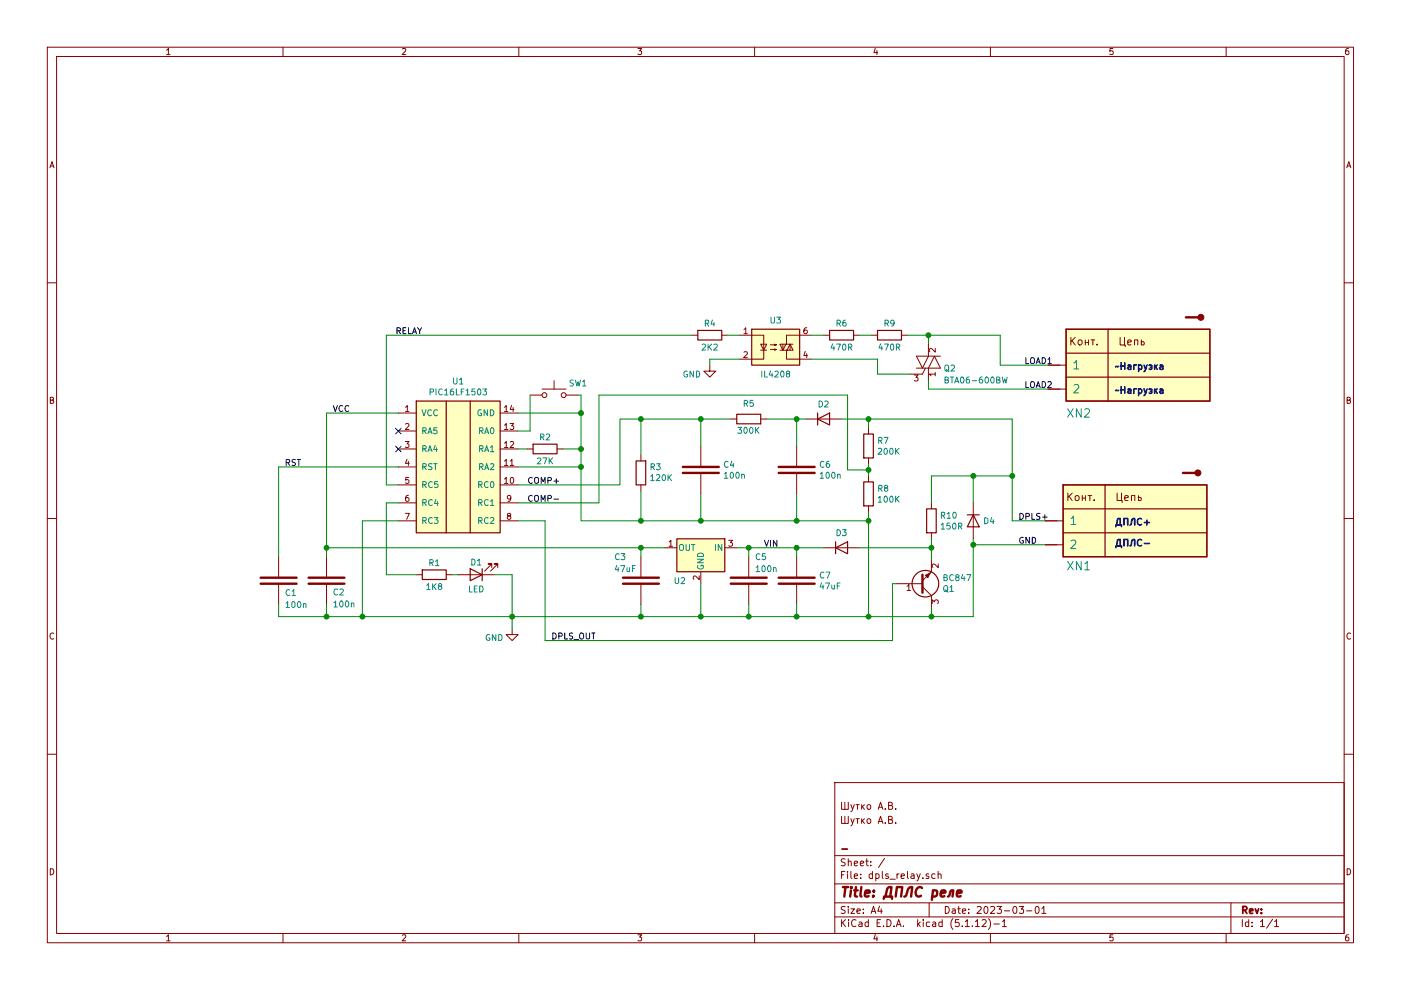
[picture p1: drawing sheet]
EESchema Schematic File Version 4
EELAYER 30 0
EELAYER END
$Descr A4 11693 8268
encoding utf-8
Sheet 1 1
Title "ДПЛС реле"
Date "2023-03-01"
Rev ""
Comp "-"
Comment1 ""
Comment2 "Шутко А.В."
Comment3 "Шутко А.В."
Comment4 ""
$EndDescr
$Comp
L MCU_Microchip_PIC16:PIC16LF1503 U1
U 1 1
P 3825 3950
F 0 "U1" H 3825 4717 50  0000 C CNN
F 1 "PIC16LF1503" H 3825 4626 50  0000 C CNN
F 2 "Package_SO:SO-14_3.9x8.65mm_P1.27mm" H 3875 3250 50  0001 C CIN
F 3 "https://static.chipdip.ru/lib/968/DOC003968788.pdf" H 3925 3800 50  0001 C CNN
	1    3825 3950
	1    0    0    -1  
$EndComp
$Comp
L pcb_mainboard-rescue:C_CAP-Capacitors-pcb_mainboard-rescue C2
U 1 1
P 2725 4850
F 0 "C2" V 2625 4800 50  0000 R CNN
F 1 "100n" V 2525 4800 50  0000 R CNN
F 2 "Capacitor_SMD:C_0805_2012Metric" H 2725 4850 50  0001 C CNN
F 3 "" H 2725 4850 50  0001 C CNN
	1    2725 4850
	0    -1   -1   0   
$EndComp
$Comp
L pcb_mainboard-rescue:C_CAP-Capacitors-pcb_mainboard-rescue C1
U 1 1
P 2325 4850
F 0 "C1" V 2425 4900 50  0000 L CNN
F 1 "100n" V 2525 4900 50  0000 L CNN
F 2 "Capacitor_SMD:C_0805_2012Metric" H 2325 4850 50  0001 C CNN
F 3 "" H 2325 4850 50  0001 C CNN
	1    2325 4850
	0    1    1    0   
$EndComp
$Comp
L pcb_mainboard-rescue:C_CAP-Capacitors-pcb_mainboard-rescue C4
U 1 1
P 5850 3925
F 0 "C4" V 5804 4110 50  0000 L CNN
F 1 "100n" V 5895 4110 50  0000 L CNN
F 2 "Capacitor_SMD:C_0805_2012Metric" H 5850 3925 50  0001 C CNN
F 3 "" H 5850 3925 50  0001 C CNN
	1    5850 3925
	0    1    1    0   
$EndComp
$Comp
L pcb_mainboard-rescue:C_CAP-Capacitors-pcb_mainboard-rescue C6
U 1 1
P 6650 3925
F 0 "C6" V 6604 4110 50  0000 L CNN
F 1 "100n" V 6695 4110 50  0000 L CNN
F 2 "Capacitor_SMD:C_0805_2012Metric" H 6650 3925 50  0001 C CNN
F 3 "" H 6650 3925 50  0001 C CNN
	1    6650 3925
	0    1    1    0   
$EndComp
$Comp
L Device:R R1
U 1 1
P 3625 4800
F 0 "R1" V 3525 4800 50  0000 C CNN
F 1 "1K8" V 3725 4800 50  0000 C CNN
F 2 "Resistor_SMD:R_0805_2012Metric" V 3555 4800 50  0001 C CNN
F 3 "~" H 3625 4800 50  0001 C CNN
	1    3625 4800
	0    1    1    0   
$EndComp
$Comp
L Device:R R2
U 1 1
P 4550 3750
F 0 "R2" V 4450 3750 50  0000 C CNN
F 1 "27K" V 4650 3750 50  0000 C CNN
F 2 "Resistor_SMD:R_0805_2012Metric" V 4480 3750 50  0001 C CNN
F 3 "~" H 4550 3750 50  0001 C CNN
	1    4550 3750
	0    1    1    0   
$EndComp
$Comp
L Device:R R4
U 1 1
P 5925 2800
F 0 "R4" V 5825 2800 50  0000 C CNN
F 1 "2K2" V 6025 2800 50  0000 C CNN
F 2 "Resistor_SMD:R_0805_2012Metric" V 5855 2800 50  0001 C CNN
F 3 "~" H 5925 2800 50  0001 C CNN
	1    5925 2800
	0    1    1    0   
$EndComp
$Comp
L Device:R R6
U 1 1
P 7025 2800
F 0 "R6" V 6925 2800 50  0000 C CNN
F 1 "470R" V 7125 2800 50  0000 C CNN
F 2 "Resistor_SMD:R_1206_3216Metric" V 6955 2800 50  0001 C CNN
F 3 "~" H 7025 2800 50  0001 C CNN
	1    7025 2800
	0    1    1    0   
$EndComp
$Comp
L Device:R R9
U 1 1
P 7425 2800
F 0 "R9" V 7325 2800 50  0000 C CNN
F 1 "470R" V 7525 2800 50  0000 C CNN
F 2 "Resistor_SMD:R_1206_3216Metric" V 7355 2800 50  0001 C CNN
F 3 "~" H 7425 2800 50  0001 C CNN
	1    7425 2800
	0    1    1    0   
$EndComp
$Comp
L Device:R R3
U 1 1
P 5350 3950
F 0 "R3" H 5280 3904 50  0000 R CNN
F 1 "120K" H 5280 3995 50  0000 R CNN
F 2 "Resistor_SMD:R_0805_2012Metric" V 5280 3950 50  0001 C CNN
F 3 "~" H 5350 3950 50  0001 C CNN
	1    5350 3950
	-1   0    0    1   
$EndComp
$Comp
L Device:R R5
U 1 1
P 6250 3500
F 0 "R5" V 6375 3500 50  0000 C CNN
F 1 "300K" V 6150 3500 50  0000 C CNN
F 2 "Resistor_SMD:R_0805_2012Metric" V 6180 3500 50  0001 C CNN
F 3 "~" H 6250 3500 50  0001 C CNN
	1    6250 3500
	0    -1   -1   0   
$EndComp
$Comp
L Device:R R7
U 1 1
P 7250 3725
F 0 "R7" H 7320 3771 50  0000 L CNN
F 1 "200K" H 7320 3680 50  0000 L CNN
F 2 "Resistor_SMD:R_0805_2012Metric" V 7180 3725 50  0001 C CNN
F 3 "~" H 7250 3725 50  0001 C CNN
	1    7250 3725
	1    0    0    -1  
$EndComp
$Comp
L Device:R R8
U 1 1
P 7250 4125
F 0 "R8" H 7320 4171 50  0000 L CNN
F 1 "100K" H 7320 4080 50  0000 L CNN
F 2 "Resistor_SMD:R_0805_2012Metric" V 7180 4125 50  0001 C CNN
F 3 "~" H 7250 4125 50  0001 C CNN
	1    7250 4125
	1    0    0    -1  
$EndComp
$Comp
L Device:R R10
U 1 1
P 7775 4350
F 0 "R10" H 7845 4396 50  0000 L CNN
F 1 "150R" H 7845 4305 50  0000 L CNN
F 2 "Resistor_SMD:R_0805_2012Metric" V 7705 4350 50  0001 C CNN
F 3 "~" H 7775 4350 50  0001 C CNN
	1    7775 4350
	1    0    0    -1  
$EndComp
$Comp
L Device:LED D1
U 1 1
P 3975 4800
F 0 "D1" H 3975 4700 50  0000 C CNN
F 1 "LED" H 3975 4925 50  0000 C CNN
F 2 "LED_SMD:LED_0805_2012Metric" H 3975 4800 50  0001 C CNN
F 3 "~" H 3975 4800 50  0001 C CNN
	1    3975 4800
	-1   0    0    1   
$EndComp
$Comp
L Device:D D4
U 1 1
P 8125 4350
F 0 "D4" V 8125 4430 50  0000 L CNN
F 1 "PMEG4010BEA" V 8170 4430 50  0001 L CNN
F 2 "Diode_SMD:D_SOD-323" H 8125 4350 50  0001 C CNN
F 3 "~" H 8125 4350 50  0001 C CNN
	1    8125 4350
	0    1    1    0   
$EndComp
$Comp
L Relay_SolidState:MOC3020M U3
U 1 1
P 6475 2900
F 0 "U3" H 6475 3125 50  0000 C CNN
F 1 "IL4208" H 6475 2675 50  0000 C CNN
F 2 "Package_DIP:DIP-6_W7.62mm" H 6275 2700 50  0001 L CIN
F 3 "https://www.onsemi.com/pub/Collateral/MOC3023M-D.PDF" H 6475 2900 50  0001 L CNN
	1    6475 2900
	1    0    0    -1  
$EndComp
$Comp
L Triac_Thyristor:BTA16-600BW Q2
U 1 1
P 7750 3025
F 0 "Q2" H 7875 2975 50  0000 L CNN
F 1 "BTA06-600BW" H 7875 2875 50  0000 L CNN
F 2 "Package_TO_SOT_THT:TO-220-3_Vertical" H 7950 2950 50  0001 L CIN
F 3 "https://www.st.com/resource/en/datasheet/bta16.pdf" H 7750 3025 50  0001 L CNN
	1    7750 3025
	1    0    0    -1  
$EndComp
$Comp
L pcb_mainboard-rescue:HEAD_2PIN XN2
U 1 1
P 9450 3250
F 0 "XN2" H 8900 3050 70  0000 L CNN
F 1 "HEAD_2PIN" H 10130 3452 70  0001 L CNN
F 2 "buk_library:KLS2-102" H 9450 3350 70  0001 C CNN
F 3 "" H 9450 3350 70  0001 C CNN
	1    9450 3250
	1    0    0    -1  
$EndComp
$Comp
L pcb_mainboard-rescue:HEAD_2PIN XN1
U 1 1
P 9425 4550
F 0 "XN1" H 8900 4375 70  0000 L CNN
F 1 "HEAD_2PIN" H 9350 4400 70  0001 L CNN
F 2 "buk_library:KLS2-102" H 9425 4650 70  0001 C CNN
F 3 "" H 9425 4650 70  0001 C CNN
	1    9425 4550
	1    0    0    -1  
$EndComp
Wire Wire Line
	7750 3175 7750 3250
Wire Wire Line
	7750 3250 8750 3250
Wire Wire Line
	8750 3050 8350 3050
Wire Wire Line
	8350 3050 8350 2800
Wire Wire Line
	7750 2800 7750 2875
Wire Wire Line
	7175 2800 7275 2800
Wire Wire Line
	7575 2800 7750 2800
Connection ~ 7750 2800
Wire Wire Line
	7750 2800 8350 2800
Wire Wire Line
	6775 2800 6875 2800
Wire Wire Line
	6775 3000 7325 3000
Wire Wire Line
	7325 3000 7325 3125
Wire Wire Line
	7325 3125 7600 3125
Wire Wire Line
	7775 4500 7775 4575
Wire Wire Line
	7775 4200 7775 3975
Wire Wire Line
	8125 3975 8125 4200
Wire Wire Line
	8125 4500 8125 4550
Wire Wire Line
	8125 5150 7775 5150
Wire Wire Line
	7775 5150 7775 5075
Wire Wire Line
	8725 4550 8125 4550
Connection ~ 8125 4550
Wire Wire Line
	8125 4550 8125 5150
Wire Wire Line
	8725 4350 8450 4350
Wire Wire Line
	8450 4350 8450 3975
Wire Wire Line
	7175 4575 7775 4575
Connection ~ 7775 4575
Wire Wire Line
	7775 4575 7775 4675
Connection ~ 5850 5150
Wire Wire Line
	5350 5150 5350 5050
Wire Wire Line
	5850 5150 5350 5150
Connection ~ 6250 5150
Wire Wire Line
	5850 5150 5850 4875
Wire Wire Line
	6250 5150 5850 5150
Connection ~ 6650 5150
Wire Wire Line
	6250 5150 6250 5050
Wire Wire Line
	6650 5150 6250 5150
Wire Wire Line
	6650 5150 6650 5050
Wire Wire Line
	7775 5150 7250 5150
Wire Wire Line
	6650 4575 6875 4575
Connection ~ 6650 4575
Wire Wire Line
	6250 4575 6650 4575
Wire Wire Line
	6650 4650 6650 4575
Connection ~ 6250 4575
Wire Wire Line
	6250 4650 6250 4575
Wire Wire Line
	6150 4575 6250 4575
Wire Wire Line
	5350 4575 5350 4650
Wire Wire Line
	5550 4575 5350 4575
$Comp
L Regulator_Linear:L78L05_SOT89 U2
U 1 1
P 5850 4575
F 0 "U2" H 6025 4300 50  0000 C CNN
F 1 "L78L05" H 5875 4700 50  0001 C CNN
F 2 "Package_TO_SOT_SMD:SOT-89-3" H 5950 4775 50  0001 C CIN
F 3 "http://www.st.com/content/ccc/resource/technical/document/datasheet/15/55/e5/aa/23/5b/43/fd/CD00000446.pdf/files/CD00000446.pdf/jcr:content/translations/en.CD00000446.pdf" H 6050 4575 50  0001 C CNN
	1    5850 4575
	-1   0    0    -1  
$EndComp
$Comp
L Device:D D3
U 1 1
P 7025 4575
F 0 "D3" H 7025 4700 50  0000 C CNN
F 1 "PMEG4010BEA" H 7025 4475 50  0001 C CNN
F 2 "Diode_SMD:D_SOD-323" H 7025 4575 50  0001 C CNN
F 3 "~" H 7025 4575 50  0001 C CNN
	1    7025 4575
	1    0    0    -1  
$EndComp
$Comp
L pcb_mainboard-rescue:C_CAP-Capacitors-pcb_mainboard-rescue C5
U 1 1
P 6250 4850
F 0 "C5" V 6050 4900 50  0000 L CNN
F 1 "100n" V 6150 4900 50  0000 L CNN
F 2 "Capacitor_SMD:C_0805_2012Metric" H 6250 4850 50  0001 C CNN
F 3 "" H 6250 4850 50  0001 C CNN
	1    6250 4850
	0    1    1    0   
$EndComp
$Comp
L pcb_mainboard-rescue:C_CAP-Capacitors-pcb_mainboard-rescue C3
U 1 1
P 5350 4850
F 0 "C3" V 5150 4625 50  0000 L CNN
F 1 "47uF" V 5250 4625 50  0000 L CNN
F 2 "Capacitor_SMD:C_1812_4532Metric" H 5350 4850 50  0001 C CNN
F 3 "" H 5350 4850 50  0001 C CNN
	1    5350 4850
	0    1    1    0   
$EndComp
$Comp
L pcb_mainboard-rescue:C_CAP-Capacitors-pcb_mainboard-rescue C7
U 1 1
P 6650 4850
F 0 "C7" V 6604 5035 50  0000 L CNN
F 1 "47uF" V 6695 5035 50  0000 L CNN
F 2 "Capacitor_SMD:C_1812_4532Metric" H 6650 4850 50  0001 C CNN
F 3 "" H 6650 4850 50  0001 C CNN
	1    6650 4850
	0    1    1    0   
$EndComp
Connection ~ 7775 5150
Wire Wire Line
	7250 3875 7250 3925
Wire Wire Line
	7250 4275 7250 4350
Wire Wire Line
	7250 5150 6650 5150
$Comp
L Device:D D2
U 1 1
P 6875 3500
F 0 "D2" H 6875 3625 50  0000 C CNN
F 1 "PMEG4010BEA" H 6875 3375 50  0001 C CNN
F 2 "Diode_SMD:D_SOD-323" H 6875 3500 50  0001 C CNN
F 3 "~" H 6875 3500 50  0001 C CNN
	1    6875 3500
	1    0    0    -1  
$EndComp
Wire Wire Line
	7025 3500 7250 3500
Wire Wire Line
	7250 3500 7250 3575
Wire Wire Line
	6725 3500 6650 3500
Wire Wire Line
	6650 3500 6650 3725
Wire Wire Line
	7250 4350 6650 4350
Wire Wire Line
	6650 4350 6650 4125
Connection ~ 7250 4350
Wire Wire Line
	6400 3500 6650 3500
Connection ~ 6650 3500
Wire Wire Line
	6100 3500 5850 3500
Wire Wire Line
	5850 4125 5850 4350
Wire Wire Line
	5850 4350 6650 4350
Connection ~ 6650 4350
Wire Wire Line
	5350 4100 5350 4350
Wire Wire Line
	5350 4350 5850 4350
Connection ~ 5850 4350
Wire Wire Line
	5850 3500 5350 3500
Wire Wire Line
	5350 3500 5350 3800
Connection ~ 5850 3500
Wire Wire Line
	5850 3500 5850 3725
Connection ~ 7250 5150
Wire Wire Line
	7475 4875 7450 4875
Wire Wire Line
	7450 4875 7450 5350
Wire Wire Line
	6175 2800 6075 2800
Wire Wire Line
	4400 3750 4325 3750
Wire Wire Line
	4325 3900 4850 3900
Wire Wire Line
	4850 3900 4850 3750
Wire Wire Line
	4850 3750 4700 3750
Wire Wire Line
	4325 4350 4550 4350
Wire Wire Line
	4550 5350 7450 5350
Wire Wire Line
	7250 3925 7075 3925
Wire Wire Line
	7075 3925 7075 3300
Wire Wire Line
	7075 3300 5000 3300
Wire Wire Line
	5000 3300 5000 4200
Wire Wire Line
	5000 4200 4325 4200
Connection ~ 7250 3925
Wire Wire Line
	7250 3925 7250 3975
Wire Wire Line
	4325 4050 5175 4050
Wire Wire Line
	5175 4050 5175 3500
Wire Wire Line
	5175 3500 5350 3500
Connection ~ 5350 3500
Wire Wire Line
	4850 3900 4850 4350
Connection ~ 4850 3900
Wire Wire Line
	4850 4350 5350 4350
Connection ~ 5350 4350
Wire Wire Line
	4425 3600 4325 3600
Wire Wire Line
	4850 3300 4850 3450
Connection ~ 4850 3750
Wire Wire Line
	4850 3300 4825 3300
Wire Wire Line
	3775 4800 3825 4800
Wire Wire Line
	7250 4350 7250 5150
Wire Wire Line
	7775 3975 8125 3975
Connection ~ 8125 3975
Wire Wire Line
	8125 3975 8450 3975
Wire Wire Line
	7250 3500 8450 3500
Wire Wire Line
	8450 3500 8450 3975
Connection ~ 7250 3500
Connection ~ 8450 3975
Wire Wire Line
	5350 4575 2725 4575
Wire Wire Line
	2725 4575 2725 3450
Wire Wire Line
	2725 3450 3325 3450
Connection ~ 5350 4575
Wire Wire Line
	3325 3900 2325 3900
Wire Wire Line
	2325 3900 2325 4650
Wire Wire Line
	2725 5050 2725 5150
Wire Wire Line
	2725 4650 2725 4575
Connection ~ 2725 4575
Wire Wire Line
	3325 4200 3225 4200
Wire Wire Line
	3225 4200 3225 4800
Wire Wire Line
	3225 4800 3475 4800
Wire Wire Line
	4550 4350 4550 5350
Wire Wire Line
	5350 5150 4275 5150
Connection ~ 5350 5150
Connection ~ 2725 5150
Wire Wire Line
	2725 5150 2325 5150
Wire Wire Line
	2325 5050 2325 5150
Wire Wire Line
	4125 4800 4275 4800
Wire Wire Line
	4275 4800 4275 5150
Connection ~ 4275 5150
Wire Wire Line
	4275 5150 3025 5150
Wire Wire Line
	4275 5150 4275 5250
$Comp
L power:GND #PWR01
U 1 1
P 4275 5250
F 0 "#PWR01" H 4275 5000 50  0001 C CNN
F 1 "GND" H 4125 5175 50  0000 C CNN
F 2 "" H 4275 5250 50  0001 C CNN
F 3 "" H 4275 5250 50  0001 C CNN
	1    4275 5250
	1    0    0    -1  
$EndComp
$Comp
L power:GND #PWR02
U 1 1
P 5925 3050
F 0 "#PWR02" H 5925 2800 50  0001 C CNN
F 1 "GND" H 5775 2975 50  0000 C CNN
F 2 "" H 5925 3050 50  0001 C CNN
F 3 "" H 5925 3050 50  0001 C CNN
	1    5925 3050
	1    0    0    -1  
$EndComp
Wire Wire Line
	5925 3050 5925 3000
Wire Wire Line
	5925 3000 6175 3000
Wire Wire Line
	4325 3450 4850 3450
Connection ~ 4850 3450
Wire Wire Line
	4850 3450 4850 3750
Wire Wire Line
	3325 4350 3025 4350
Wire Wire Line
	3025 4350 3025 5150
Connection ~ 3025 5150
Wire Wire Line
	3025 5150 2725 5150
Wire Wire Line
	3325 4050 3225 4050
Wire Wire Line
	3225 4050 3225 2800
Wire Wire Line
	3225 2800 5775 2800
NoConn ~ 3325 3600
NoConn ~ 3325 3750
Text Label 8500 4350 0    50   ~ 0
DPLS+
Text Label 8500 4550 0    50   ~ 0
GND
Text Notes 9300 4400 0    55   ~ 11
ДПЛС+
Text Notes 9300 4575 0    55   ~ 11
ДПЛС-
Wire Wire Line
	4425 3300 4425 3600
Text Notes 9300 3100 0    55   ~ 11
~~Нагрузка
Text Notes 9300 3300 0    55   ~ 11
~~Нагрузка
Text Label 2375 3900 0    50   ~ 0
RST
Text Label 2775 3450 0    50   ~ 0
VCC
Text Label 6375 4575 0    50   ~ 0
VIN
Text Label 4600 5350 0    50   ~ 0
DPLS_OUT
Text Label 4400 4200 0    50   ~ 0
COMP-
Text Label 4400 4050 0    50   ~ 0
COMP+
Text Label 3300 2800 0    50   ~ 0
RELAY
Text Label 8550 3050 0    50   ~ 0
LOAD1
Text Label 8550 3250 0    50   ~ 0
LOAD2
$Comp
L Switch:SW_Push SW1
U 1 1
P 4625 3300
F 0 "SW1" H 4825 3400 50  0000 C CNN
F 1 "SW_Push" H 4625 3494 50  0001 C CNN
F 2 "Button_Switch_SMD:SW_SPST_FSMSM" H 4625 3500 50  0001 C CNN
F 3 "~" H 4625 3500 50  0001 C CNN
	1    4625 3300
	1    0    0    -1  
$EndComp
$Comp
L Transistor_BJT:BC847 Q1
U 1 1
P 7675 4875
F 0 "Q1" H 7866 4921 50  0000 L CNN
F 1 "BC847" H 7866 4830 50  0000 L CNN
F 2 "Package_TO_SOT_SMD:SOT-23" H 7875 4800 50  0001 L CIN
F 3 "http://www.infineon.com/dgdl/Infineon-BC847SERIES_BC848SERIES_BC849SERIES_BC850SERIES-DS-v01_01-en.pdf?fileId=db3a304314dca389011541d4630a1657" H 7675 4875 50  0001 L CNN
	1    7675 4875
	1    0    0    1   
$EndComp
$EndSCHEMATC
